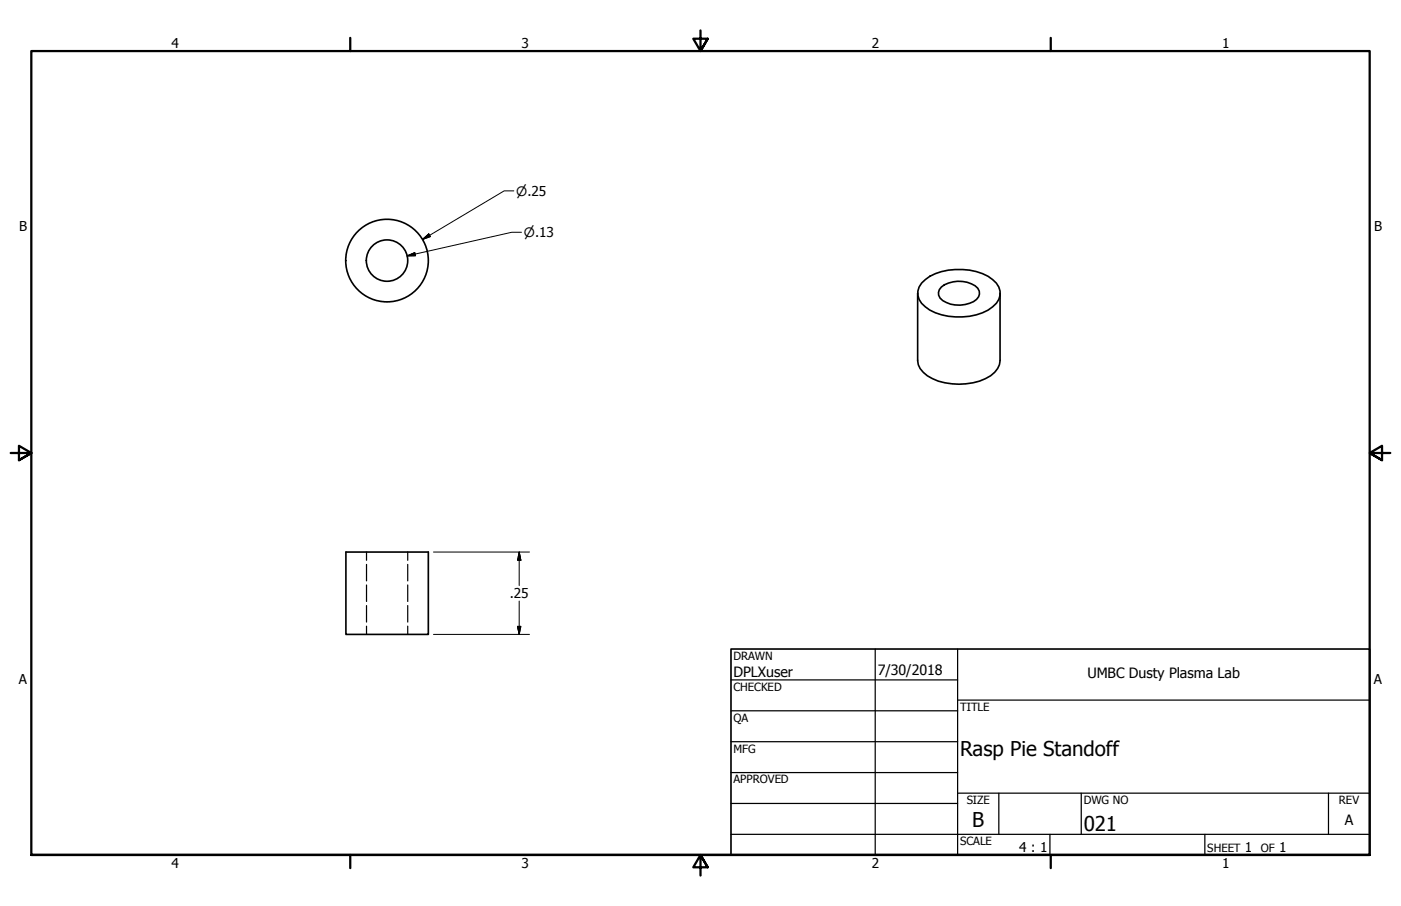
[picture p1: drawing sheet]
<svg xmlns="http://www.w3.org/2000/svg" width="432mm" height="279mm" viewBox="0 0 432 279" stroke-linecap="round" stroke-linejoin="round" font-family="sans-serif">
<!-- layer: Visible (ANSI) -->
<g fill="none" stroke="#000" stroke-width=".51">
<path d="M282.8 90.4v20.8a6.5 6.5 0 0 0 4.6 5.6 19.9 19.9 0 0 0 17.9-.9 6.1 6.1 0 0 0 2.9-4.7v-20.8M284 87.3a15.3 15.3 0 0 1 12.7-4.2 14.5 14.5 0 0 1 10.4 4.2 4.8 4.8 0 0 1-1.2 7.3 18.8 18.8 0 0 1-17.6 1.9 8.5 8.5 0 0 1-5.4-5.4v-1.3l.4-1.3zM290.1 88.5a9 9 0 0 1 11.3 .4 2.68 2.68 0 0 1-1.4 4.1 9.1 9.1 0 0 1-10.2-1.1 2.49 2.49 0 0 1 .3-3.4zM106.6 170.2h25.4v25.4h-25.4z"/>
<circle cx="119.3" cy="80.4" r="6.4"/>
<circle cx="119.3" cy="80.4" r="12.7"/>
</g>
<!-- layer: Hidden (ANSI) -->
<path d="M113 170.2v2.6M113 174.1v5M125.7 170.2v2.6M125.7 174.1v5M113 180.4v5.1M113 186.8v5M113 193.1v2.5M125.7 180.4v5.1M125.7 186.8v5M125.7 193.1v2.5" fill="none" stroke="#000" stroke-width=".38"/>
<!-- layer: Border (ANSI) -->
<path d="M107.9 11.7v4M215.9 9.4v6.3l-2.2-3.8h4.4l-2.2 3.8 2.2-3.8M323.8 11.7v4M3.3 139.7h6.4l-3.9-2.2v4.4l3.9-2.2-3.9 2.2M428.5 139.7h-6.4l3.9-2.2v4.4l-3.9-2.2 3.9 2.2M9.7 263.7v-248h412.4v248h-412.4h412.4M107.9 263.7v4M218.1 267.5l-2.2-3.8 2.2 3.8h-4.4l2.2-3.8v6.3M323.8 263.7v4" fill="none" stroke="#000" stroke-width=".7"/>
<!-- layer: Title (ANSI) -->
<g fill="none" stroke="#000" stroke-width=".38">
<path d="M225.3 209.7h69.8M225.3 219.2h69.8M269.7 200.2v63.5M295.1 215.9h127M295.1 200.2v63.5M225.3 228.7h69.8M225.3 238.3h69.8M225.3 257.3h196.8M225.3 247.8h69.8M295.1 244.6h127M307.8 244.6v12.7M323.6 257.3v6.4"/>
<path d="M333.2 244.6v12.7M371.3 257.3v6.4M409.4 244.6v12.7"/>
</g>
<path d="M225.3 200.2h196.8v63.5h-196.8z" fill="none" stroke="#000" stroke-width=".51"/>
<!-- layer: Dimension (ANSI) -->
<path d="M158.4 58.9h-3l-25.2 15M125.5 78.9l2.3-1 .3 1zM130.2 73.9l1.9-1.8 .6 .9zM160.7 71.6h-3l-32.2 7.3M133.6 170.2h29.6M160 170.2l.5 2.6h-1zM160 170.2v10.4M133.6 195.6h29.6M159.5 193.2h1l-.5 2.4zM160 185.4v10.2" fill="none" stroke="#000" stroke-width=".31"/>
<path d="M125.5 78.9l2.3-1zM125.5 78.9l2.3-1 .3 1zM130.2 73.9l1.9-1.8zM130.2 73.9l1.9-1.8 .6 .9zM160 170.2l.5 2.6zM160 170.2l.5 2.6h-1zM159.5 193.2l.5 2.4zM159.5 193.2h1l-.5 2.4z" fill="#000" stroke="#000" stroke-width=".31"/>
<g font-size="6.3">
<text x="295.9" y="233.1">Rasp Pie Standoff</text>
<text x="299.7" y="255.1">B</text>
<text x="334" y="256.4">021</text>
</g>
<g font-size="4.4">
<text x="226.1" y="208.9">DPLXuser</text>
<text x="270.5" y="208.2">7/30/2018</text>
<text x="335.2" y="209.2">UMBC Dusty Plasma Lab</text>
<text x="414.5" y="254.4">A</text>
</g>
<g font-size="4.2">
<text x="52.8" y="14.7">4</text>
<text x="160.8" y="14.7">3</text>
<text x="268.7" y="14.7">2</text>
<text x="376.7" y="14.7">1</text>
<text x="5.9" y="71.4">B</text>
<text x="423.5" y="71.4">B</text>
<text x="157.1" y="184.5">.25</text>
<text x="5.8" y="211.1">A</text>
<text x="423.4" y="211.1">A</text>
<text x="314.1" y="262.9">4 : 1</text>
<text x="383.7" y="262.8">1</text>
<text x="394.2" y="262.8">1</text>
<text x="52.8" y="267.7">4</text>
<text x="160.8" y="267.7">3</text>
<text x="268.7" y="267.7">2</text>
<text x="376.7" y="267.7">1</text>
</g>
<g font-size="4">
<text x="159.1" y="60.3">⌀.25</text>
<text x="161.5" y="73.1">⌀.13</text>
</g>
<g font-size="3.5">
<text x="226.1" y="203.5">DRAWN</text>
<text x="226.1" y="213">CHECKED</text>
<text x="295.9" y="219.2">TITLE</text>
<text x="226.1" y="222.6">QA</text>
<text x="226.1" y="232.1">MFG</text>
<text x="226.1" y="241.6">APPROVED</text>
<text x="297.9" y="248">SIZE</text>
<text x="334" y="248">DWG NO</text>
<text x="412.7" y="247.9">REV</text>
<text x="295.9" y="260.7">SCALE</text>
<text x="372.1" y="262.8">SHEET</text>
<text x="388.6" y="262.8">OF</text>
</g>
</svg>
